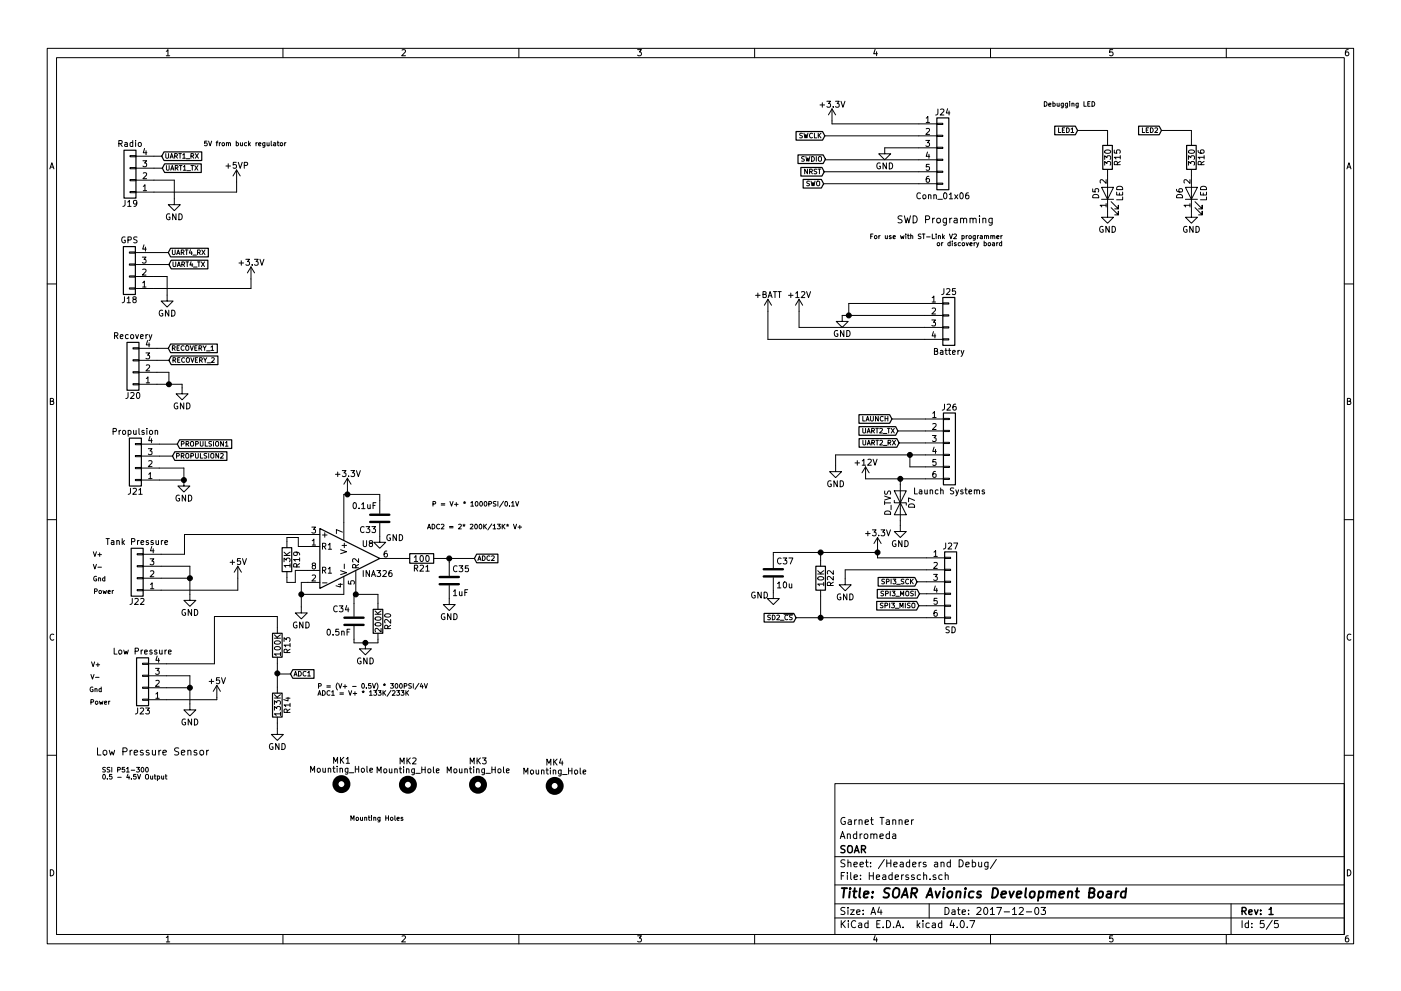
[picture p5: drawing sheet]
EESchema Schematic File Version 2
LIBS:power
LIBS:device
LIBS:switches
LIBS:relays
LIBS:motors
LIBS:transistors
LIBS:conn
LIBS:linear
LIBS:regul
LIBS:74xx
LIBS:cmos4000
LIBS:adc-dac
LIBS:memory
LIBS:xilinx
LIBS:microcontrollers
LIBS:dsp
LIBS:microchip
LIBS:analog_switches
LIBS:motorola
LIBS:texas
LIBS:intel
LIBS:audio
LIBS:interface
LIBS:digital-audio
LIBS:philips
LIBS:display
LIBS:cypress
LIBS:siliconi
LIBS:opto
LIBS:atmel
LIBS:contrib
LIBS:valves
LIBS:mechanical
LIBS:AndromedaV2-cache
EELAYER 25 0
EELAYER END
$Descr A4 11693 8268
encoding utf-8
Sheet 5 5
Title "SOAR Avionics Development Board"
Date "2017-12-03"
Rev "1"
Comp "SOAR"
Comment1 "Andromeda"
Comment2 "Garnet Tanner"
Comment3 ""
Comment4 ""
$EndDescr
$Comp
L Conn_01x06 J24
U 1 1
P 7870 1225
F 0 "J24" H 7870 1525 50  0000 C CNN
F 1 "Conn_01x06" H 7870 825 50  0000 C CNN
F 2 "Connector_PinHeader_2.54mm:PinHeader_1x06_P2.54mm_Vertical" H 7870 1225 50  0001 C CNN
F 3 "" H 7870 1225 50  0001 C CNN
	1    7870 1225
	1    0    0    -1  
$EndComp
$Comp
L +3.3V #PWR052
U 1 1
P 6945 1000
F 0 "#PWR052" H 6945 850 50  0001 C CNN
F 1 "+3.3V" H 6945 1140 50  0000 C CNN
F 2 "" H 6945 1000 50  0001 C CNN
F 3 "" H 6945 1000 50  0001 C CNN
	1    6945 1000
	1    0    0    -1  
$EndComp
$Comp
L GND #PWR053
U 1 1
P 7385 1225
F 0 "#PWR053" H 7385 975 50  0001 C CNN
F 1 "GND" H 7385 1075 50  0000 C CNN
F 2 "" H 7385 1225 50  0001 C CNN
F 3 "" H 7385 1225 50  0001 C CNN
	1    7385 1225
	1    0    0    -1  
$EndComp
Text Notes 7485 1855 0    59   ~ 0
SWD Programming
Text GLabel 6885 1125 0    39   Input ~ 0
SWCLK
Text GLabel 6890 1320 0    39   Input ~ 0
SWDIO
Text GLabel 6880 1425 0    39   Input ~ 0
NRST
$Comp
L LED D5
U 1 1
P 9245 1605
F 0 "D5" H 9245 1705 50  0000 C CNN
F 1 "LED" H 9245 1505 50  0000 C CNN
F 2 "LED_SMD:LED_0805_2012Metric" H 9245 1605 50  0001 C CNN
F 3 "" H 9245 1605 50  0001 C CNN
	1    9245 1605
	0    -1   -1   0   
$EndComp
$Comp
L GND #PWR054
U 1 1
P 9245 1755
F 0 "#PWR054" H 9245 1505 50  0001 C CNN
F 1 "GND" H 9245 1605 50  0000 C CNN
F 2 "" H 9245 1755 50  0001 C CNN
F 3 "" H 9245 1755 50  0001 C CNN
	1    9245 1755
	1    0    0    -1  
$EndComp
$Comp
L R R15
U 1 1
P 9245 1305
F 0 "R15" V 9325 1305 50  0000 C CNN
F 1 "330" V 9245 1305 50  0000 C CNN
F 2 "Resistors_SMD:R_0603" V 9175 1305 50  0001 C CNN
F 3 "" H 9245 1305 50  0001 C CNN
	1    9245 1305
	1    0    0    -1  
$EndComp
Text GLabel 8995 1080 0    39   Input ~ 0
LED1
Text Notes 8370 2045 2    39   ~ 0
For use with ST-Link V2 programmer\nor discovery board\n
Text Notes 9145 880  2    39   ~ 0
Debugging LED
Text Notes 2920 6845 0    39   ~ 0
Mounting Holes
$Comp
L LED D6
U 1 1
P 9945 1605
F 0 "D6" H 9945 1705 50  0000 C CNN
F 1 "LED" H 9945 1505 50  0000 C CNN
F 2 "LED_SMD:LED_0805_2012Metric" H 9945 1605 50  0001 C CNN
F 3 "" H 9945 1605 50  0001 C CNN
	1    9945 1605
	0    -1   -1   0   
$EndComp
$Comp
L GND #PWR055
U 1 1
P 9945 1755
F 0 "#PWR055" H 9945 1505 50  0001 C CNN
F 1 "GND" H 9945 1605 50  0000 C CNN
F 2 "" H 9945 1755 50  0001 C CNN
F 3 "" H 9945 1755 50  0001 C CNN
	1    9945 1755
	1    0    0    -1  
$EndComp
$Comp
L R R16
U 1 1
P 9945 1305
F 0 "R16" V 10025 1305 50  0000 C CNN
F 1 "330" V 9945 1305 50  0000 C CNN
F 2 "Resistors_SMD:R_0603" V 9875 1305 50  0001 C CNN
F 3 "" H 9945 1305 50  0001 C CNN
	1    9945 1305
	1    0    0    -1  
$EndComp
Text GLabel 9695 1080 0    39   Input ~ 0
LED2
$Comp
L Conn_01x04 J19
U 1 1
P 1085 1495
F 0 "J19" H 1085 1695 50  0000 C CNN
F 1 "Radio" H 1085 1195 50  0000 C CNN
F 2 "SOAR_Kicad_Library:Molex_Micro-Fit_3.0_43045-0400_2x02_P3.00mm_Horizontal" H 1085 1495 50  0001 C CNN
F 3 "" H 1085 1495 50  0001 C CNN
	1    1085 1495
	-1   0    0    1   
$EndComp
$Comp
L Conn_01x04 J18
U 1 1
P 1080 2300
F 0 "J18" H 1080 2500 50  0000 C CNN
F 1 "GPS" H 1080 2000 50  0000 C CNN
F 2 "SOAR_Kicad_Library:Molex_Micro-Fit_3.0_43045-0400_2x02_P3.00mm_Horizontal" H 1080 2300 50  0001 C CNN
F 3 "" H 1080 2300 50  0001 C CNN
	1    1080 2300
	-1   0    0    1   
$EndComp
$Comp
L Conn_01x04 J20
U 1 1
P 1110 3100
F 0 "J20" H 1110 3300 50  0000 C CNN
F 1 "Recovery" H 1110 2800 50  0000 C CNN
F 2 "SOAR_Kicad_Library:Molex_Micro-Fit_3.0_43045-0400_2x02_P3.00mm_Horizontal" H 1110 3100 50  0001 C CNN
F 3 "" H 1110 3100 50  0001 C CNN
	1    1110 3100
	-1   0    0    1   
$EndComp
$Comp
L Conn_01x04 J21
U 1 1
P 1130 3900
F 0 "J21" H 1130 4100 50  0000 C CNN
F 1 "Propulsion" H 1130 3600 50  0000 C CNN
F 2 "SOAR_Kicad_Library:Molex_Micro-Fit_3.0_43045-0400_2x02_P3.00mm_Horizontal" H 1130 3900 50  0001 C CNN
F 3 "" H 1130 3900 50  0001 C CNN
	1    1130 3900
	-1   0    0    1   
$EndComp
$Comp
L Conn_01x04 J22
U 1 1
P 1145 4820
F 0 "J22" H 1145 5020 50  0000 C CNN
F 1 "Tank Pressure" H 1145 4520 50  0000 C CNN
F 2 "SOAR_Kicad_Library:Molex_Micro-Fit_3.0_43045-0400_2x02_P3.00mm_Horizontal" H 1145 4820 50  0001 C CNN
F 3 "" H 1145 4820 50  0001 C CNN
	1    1145 4820
	-1   0    0    1   
$EndComp
$Comp
L Conn_01x04 J23
U 1 1
P 1190 5735
F 0 "J23" H 1190 5935 50  0000 C CNN
F 1 "Low Pressure" H 1190 5435 50  0000 C CNN
F 2 "SOAR_Kicad_Library:Molex_Micro-Fit_3.0_43045-0400_2x02_P3.00mm_Horizontal" H 1190 5735 50  0001 C CNN
F 3 "" H 1190 5735 50  0001 C CNN
	1    1190 5735
	-1   0    0    1   
$EndComp
Text Notes 800  6300 0    60   ~ 0
Low Pressure Sensor
$Comp
L Conn_01x06 J27
U 1 1
P 7935 4850
F 0 "J27" H 7935 5150 50  0000 C CNN
F 1 "SD" H 7935 4450 50  0000 C CNN
F 2 "SOAR_Kicad_Library:Molex_Micro-Fit_3.0_43045-0600_2x03_P3.00mm_Horizontal" H 7935 4850 50  0001 C CNN
F 3 "" H 7935 4850 50  0001 C CNN
	1    7935 4850
	1    0    0    -1  
$EndComp
$Comp
L Conn_01x04 J25
U 1 1
P 7920 2625
F 0 "J25" H 7920 2825 50  0000 C CNN
F 1 "Battery" H 7920 2325 50  0000 C CNN
F 2 "SOAR_Kicad_Library:Molex_Micro-Fit_3.0_43045-0400_2x02_P3.00mm_Horizontal" H 7920 2625 50  0001 C CNN
F 3 "" H 7920 2625 50  0001 C CNN
	1    7920 2625
	1    0    0    -1  
$EndComp
Text GLabel 6875 1525 0    39   Input ~ 0
SWO
$Comp
L GND #PWR056
U 1 1
P 7030 2625
F 0 "#PWR056" H 7030 2375 50  0001 C CNN
F 1 "GND" H 7030 2475 50  0000 C CNN
F 2 "" H 7030 2625 50  0001 C CNN
F 3 "" H 7030 2625 50  0001 C CNN
	1    7030 2625
	1    0    0    -1  
$EndComp
$Comp
L +12V #PWR057
U 1 1
P 6670 2590
F 0 "#PWR057" H 6670 2440 50  0001 C CNN
F 1 "+12V" H 6670 2730 50  0000 C CNN
F 2 "" H 6670 2590 50  0001 C CNN
F 3 "" H 6670 2590 50  0001 C CNN
	1    6670 2590
	1    0    0    -1  
$EndComp
$Comp
L +BATT #PWR058
U 1 1
P 6410 2590
F 0 "#PWR058" H 6410 2440 50  0001 C CNN
F 1 "+BATT" H 6410 2730 50  0000 C CNN
F 2 "" H 6410 2590 50  0001 C CNN
F 3 "" H 6410 2590 50  0001 C CNN
	1    6410 2590
	1    0    0    -1  
$EndComp
Text Notes 780  4950 0    39   ~ 0
Power
Text Notes 775  4845 0    39   ~ 0
Gnd\n
Text Notes 775  4640 0    39   ~ 0
V+
Text Notes 775  4745 0    39   ~ 0
V-
Text Notes 750  5875 0    39   ~ 0
Power
Text Notes 745  5770 0    39   ~ 0
Gnd\n
Text Notes 760  5560 0    39   ~ 0
V+
Text Notes 755  5665 0    39   ~ 0
V-
$Comp
L +12V #PWR059
U 1 1
P 7225 3990
F 0 "#PWR059" H 7225 3840 50  0001 C CNN
F 1 "+12V" H 7225 4130 50  0000 C CNN
F 2 "" H 7225 3990 50  0001 C CNN
F 3 "" H 7225 3990 50  0001 C CNN
	1    7225 3990
	1    0    0    -1  
$EndComp
$Comp
L GND #PWR060
U 1 1
P 6975 3880
F 0 "#PWR060" H 6975 3630 50  0001 C CNN
F 1 "GND" H 6975 3730 50  0000 C CNN
F 2 "" H 6975 3880 50  0001 C CNN
F 3 "" H 6975 3880 50  0001 C CNN
	1    6975 3880
	1    0    0    -1  
$EndComp
$Comp
L +5V #PWR061
U 1 1
P 1985 4820
F 0 "#PWR061" H 1985 4670 50  0001 C CNN
F 1 "+5V" H 1985 4960 50  0000 C CNN
F 2 "" H 1985 4820 50  0001 C CNN
F 3 "" H 1985 4820 50  0001 C CNN
	1    1985 4820
	1    0    0    -1  
$EndComp
$Comp
L +5V #PWR062
U 1 1
P 1810 5815
F 0 "#PWR062" H 1810 5665 50  0001 C CNN
F 1 "+5V" H 1810 5955 50  0000 C CNN
F 2 "" H 1810 5815 50  0001 C CNN
F 3 "" H 1810 5815 50  0001 C CNN
	1    1810 5815
	1    0    0    -1  
$EndComp
$Comp
L +3.3V #PWR063
U 1 1
P 2095 2320
F 0 "#PWR063" H 2095 2170 50  0001 C CNN
F 1 "+3.3V" H 2095 2460 50  0000 C CNN
F 2 "" H 2095 2320 50  0001 C CNN
F 3 "" H 2095 2320 50  0001 C CNN
	1    2095 2320
	1    0    0    -1  
$EndComp
$Comp
L +5VP #PWR064
U 1 1
P 1975 1510
F 0 "#PWR064" H 1975 1360 50  0001 C CNN
F 1 "+5VP" H 1975 1650 50  0000 C CNN
F 2 "" H 1975 1510 50  0001 C CNN
F 3 "" H 1975 1510 50  0001 C CNN
	1    1975 1510
	1    0    0    -1  
$EndComp
Text GLabel 1355 1395 2    39   Input ~ 0
UART1_TX
Text GLabel 1350 1295 2    39   Input ~ 0
UART1_RX
Text Notes 1700 1210 0    39   ~ 0
5V from buck regulator
$Comp
L GND #PWR065
U 1 1
P 1455 1650
F 0 "#PWR065" H 1455 1400 50  0001 C CNN
F 1 "GND" H 1455 1500 50  0000 C CNN
F 2 "" H 1455 1650 50  0001 C CNN
F 3 "" H 1455 1650 50  0001 C CNN
	1    1455 1650
	1    0    0    -1  
$EndComp
Text GLabel 1405 2100 2    39   Input ~ 0
UART4_RX
Text GLabel 1410 2200 2    39   Input ~ 0
UART4_TX
$Comp
L GND #PWR066
U 1 1
P 1395 2455
F 0 "#PWR066" H 1395 2205 50  0001 C CNN
F 1 "GND" H 1395 2305 50  0000 C CNN
F 2 "" H 1395 2455 50  0001 C CNN
F 3 "" H 1395 2455 50  0001 C CNN
	1    1395 2455
	1    0    0    -1  
$EndComp
Text GLabel 7495 3590 0    39   Input ~ 0
UART2_TX
Text GLabel 7505 3690 0    39   Input ~ 0
UART2_RX
Text GLabel 7445 3490 0    39   Input ~ 0
LAUNCH
$Comp
L Conn_01x06 J26
U 1 1
P 7925 3690
F 0 "J26" H 7925 3990 50  0000 C CNN
F 1 "Launch Systems" H 7925 3290 50  0000 C CNN
F 2 "SOAR_Kicad_Library:Molex_Micro-Fit_3.0_43045-0600_2x03_P3.00mm_Horizontal" H 7925 3690 50  0001 C CNN
F 3 "" H 7925 3690 50  0001 C CNN
	1    7925 3690
	1    0    0    -1  
$EndComp
$Comp
L +3.3V #PWR067
U 1 1
P 7325 4580
F 0 "#PWR067" H 7325 4430 50  0001 C CNN
F 1 "+3.3V" H 7325 4720 50  0000 C CNN
F 2 "" H 7325 4580 50  0001 C CNN
F 3 "" H 7325 4580 50  0001 C CNN
	1    7325 4580
	1    0    0    -1  
$EndComp
$Comp
L GND #PWR068
U 1 1
P 7055 4825
F 0 "#PWR068" H 7055 4575 50  0001 C CNN
F 1 "GND" H 7055 4675 50  0000 C CNN
F 2 "" H 7055 4825 50  0001 C CNN
F 3 "" H 7055 4825 50  0001 C CNN
	1    7055 4825
	1    0    0    -1  
$EndComp
Text GLabel 7655 4850 0    39   Input ~ 0
SPI3_SCK
Text GLabel 7675 4950 0    39   Input ~ 0
SPI3_MOSI
Text GLabel 7670 5050 0    39   Input ~ 0
SPI3_MISO
Text GLabel 6645 5150 0    39   Input ~ 0
SD2_~CS
Text GLabel 1405 2900 2    39   Input ~ 0
RECOVERY_1
Text GLabel 1410 3000 2    39   Input ~ 0
RECOVERY_2
$Comp
L GND #PWR069
U 1 1
P 1520 3230
F 0 "#PWR069" H 1520 2980 50  0001 C CNN
F 1 "GND" H 1520 3080 50  0000 C CNN
F 2 "" H 1520 3230 50  0001 C CNN
F 3 "" H 1520 3230 50  0001 C CNN
	1    1520 3230
	1    0    0    -1  
$EndComp
$Comp
L R R14
U 1 1
P 2315 5880
F 0 "R14" V 2395 5880 50  0000 C CNN
F 1 "133K" V 2315 5880 50  0000 C CNN
F 2 "Resistors_SMD:R_0603" V 2245 5880 50  0001 C CNN
F 3 "" H 2315 5880 50  0001 C CNN
	1    2315 5880
	1    0    0    -1  
$EndComp
$Comp
L R R13
U 1 1
P 2315 5380
F 0 "R13" V 2395 5380 50  0000 C CNN
F 1 "100K" V 2315 5380 50  0000 C CNN
F 2 "Resistors_SMD:R_0603" V 2245 5380 50  0001 C CNN
F 3 "" H 2315 5380 50  0001 C CNN
	1    2315 5380
	1    0    0    -1  
$EndComp
Text GLabel 2425 5620 2    39   Input ~ 0
ADC1
$Comp
L GND #PWR070
U 1 1
P 1585 5870
F 0 "#PWR070" H 1585 5620 50  0001 C CNN
F 1 "GND" H 1585 5720 50  0000 C CNN
F 2 "" H 1585 5870 50  0001 C CNN
F 3 "" H 1585 5870 50  0001 C CNN
	1    1585 5870
	1    0    0    -1  
$EndComp
$Comp
L GND #PWR071
U 1 1
P 2315 6075
F 0 "#PWR071" H 2315 5825 50  0001 C CNN
F 1 "GND" H 2315 5925 50  0000 C CNN
F 2 "" H 2315 6075 50  0001 C CNN
F 3 "" H 2315 6075 50  0001 C CNN
	1    2315 6075
	1    0    0    -1  
$EndComp
Text GLabel 1480 3700 2    39   Input ~ 0
PROPULSION1
Text GLabel 1440 3800 2    39   Input ~ 0
PROPULSION2
$Comp
L GND #PWR072
U 1 1
P 1535 4000
F 0 "#PWR072" H 1535 3750 50  0001 C CNN
F 1 "GND" H 1535 3850 50  0000 C CNN
F 2 "" H 1535 4000 50  0001 C CNN
F 3 "" H 1535 4000 50  0001 C CNN
	1    1535 4000
	1    0    0    -1  
$EndComp
$Comp
L R R19
U 1 1
P 2395 4665
F 0 "R19" V 2475 4665 50  0000 C CNN
F 1 "13K" V 2395 4665 50  0000 C CNN
F 2 "Resistors_SMD:R_0603" V 2325 4665 50  0001 C CNN
F 3 "" H 2395 4665 50  0001 C CNN
	1    2395 4665
	1    0    0    -1  
$EndComp
$Comp
L C C33
U 1 1
P 3170 4320
F 0 "C33" H 3195 4420 50  0000 L CNN
F 1 "0.1uF" H 3195 4220 50  0000 L CNN
F 2 "Capacitors_SMD:C_0603" H 3208 4170 50  0001 C CNN
F 3 "" H 3170 4320 50  0001 C CNN
	1    3170 4320
	-1   0    0    1   
$EndComp
$Comp
L GND #PWR073
U 1 1
P 3170 4470
F 0 "#PWR073" H 3170 4220 50  0001 C CNN
F 1 "GND" H 3295 4460 50  0000 C CNN
F 2 "" H 3170 4470 50  0001 C CNN
F 3 "" H 3170 4470 50  0001 C CNN
	1    3170 4470
	1    0    0    -1  
$EndComp
$Comp
L R R21
U 1 1
P 3520 4655
F 0 "R21" V 3600 4655 50  0000 C CNN
F 1 "100" V 3520 4655 50  0000 C CNN
F 2 "Resistors_SMD:R_0603" V 3450 4655 50  0001 C CNN
F 3 "" H 3520 4655 50  0001 C CNN
	1    3520 4655
	0    1    1    0   
$EndComp
$Comp
L C C35
U 1 1
P 3750 4840
F 0 "C35" H 3775 4940 50  0000 L CNN
F 1 "1uF" H 3775 4740 50  0000 L CNN
F 2 "Capacitors_SMD:C_0603" H 3788 4690 50  0001 C CNN
F 3 "" H 3750 4840 50  0001 C CNN
	1    3750 4840
	1    0    0    -1  
$EndComp
$Comp
L GND #PWR074
U 1 1
P 3750 4990
F 0 "#PWR074" H 3750 4740 50  0001 C CNN
F 1 "GND" H 3750 4840 50  0000 C CNN
F 2 "" H 3750 4990 50  0001 C CNN
F 3 "" H 3750 4990 50  0001 C CNN
	1    3750 4990
	1    0    0    -1  
$EndComp
$Comp
L GND #PWR075
U 1 1
P 3050 5360
F 0 "#PWR075" H 3050 5110 50  0001 C CNN
F 1 "GND" H 3050 5210 50  0000 C CNN
F 2 "" H 3050 5360 50  0001 C CNN
F 3 "" H 3050 5360 50  0001 C CNN
	1    3050 5360
	1    0    0    -1  
$EndComp
$Comp
L +3.3V #PWR076
U 1 1
P 2900 4085
F 0 "#PWR076" H 2900 3935 50  0001 C CNN
F 1 "+3.3V" H 2900 4225 50  0000 C CNN
F 2 "" H 2900 4085 50  0001 C CNN
F 3 "" H 2900 4085 50  0001 C CNN
	1    2900 4085
	1    0    0    -1  
$EndComp
Text GLabel 3960 4655 2    39   Input ~ 0
ADC2
$Comp
L GND #PWR077
U 1 1
P 2515 5060
F 0 "#PWR077" H 2515 4810 50  0001 C CNN
F 1 "GND" H 2515 4910 50  0000 C CNN
F 2 "" H 2515 5060 50  0001 C CNN
F 3 "" H 2515 5060 50  0001 C CNN
	1    2515 5060
	1    0    0    -1  
$EndComp
$Comp
L GND #PWR078
U 1 1
P 1585 4955
F 0 "#PWR078" H 1585 4705 50  0001 C CNN
F 1 "GND" H 1585 4805 50  0000 C CNN
F 2 "" H 1585 4955 50  0001 C CNN
F 3 "" H 1585 4955 50  0001 C CNN
	1    1585 4955
	1    0    0    -1  
$EndComp
Connection ~ 1585 4820
Wire Wire Line
	1345 4820 1585 4820
Wire Wire Line
	1585 4720 1585 4955
Wire Wire Line
	1345 4720 1585 4720
Wire Wire Line
	1540 4620 1345 4620
Wire Wire Line
	1540 4455 1540 4620
Wire Wire Line
	2570 4455 1540 4455
Wire Wire Line
	2515 4855 2515 5060
Wire Wire Line
	2570 4855 2515 4855
Connection ~ 3750 4655
Connection ~ 2900 4120
Wire Wire Line
	2900 4120 2900 4085
Wire Wire Line
	3750 4655 3750 4690
Wire Wire Line
	3670 4655 3960 4655
Wire Wire Line
	3270 4655 3370 4655
Wire Wire Line
	3170 4120 3170 4170
Wire Wire Line
	2870 4120 3170 4120
Wire Wire Line
	2870 4355 2870 4120
Wire Wire Line
	2395 4855 2395 4815
Wire Wire Line
	2465 4855 2395 4855
Wire Wire Line
	2465 4755 2465 4855
Wire Wire Line
	2570 4755 2465 4755
Wire Wire Line
	2395 4480 2395 4515
Wire Wire Line
	2490 4480 2395 4480
Wire Wire Line
	2490 4555 2490 4480
Wire Wire Line
	2570 4555 2490 4555
Wire Wire Line
	1345 4920 1985 4920
Connection ~ 1535 4000
Wire Wire Line
	1535 4000 1330 4000
Wire Wire Line
	1535 3900 1535 4000
Wire Wire Line
	1330 3900 1535 3900
Wire Wire Line
	1330 3700 1480 3700
Wire Wire Line
	1330 3800 1440 3800
Wire Wire Line
	2315 6030 2315 6075
Connection ~ 1585 5735
Wire Wire Line
	1390 5735 1585 5735
Wire Wire Line
	1585 5635 1585 5870
Wire Wire Line
	1390 5635 1585 5635
Wire Wire Line
	2315 5140 2315 5230
Wire Wire Line
	1790 5140 2315 5140
Wire Wire Line
	1790 5535 1790 5140
Wire Wire Line
	1390 5535 1790 5535
Connection ~ 2315 5615
Wire Wire Line
	2315 5530 2315 5620
Wire Wire Line
	2315 5620 2425 5620
Wire Wire Line
	2315 5615 2315 5730
Connection ~ 1410 3200
Wire Wire Line
	1410 3100 1410 3200
Wire Wire Line
	1520 3200 1520 3230
Wire Wire Line
	1310 3200 1520 3200
Wire Wire Line
	1410 3100 1310 3100
Wire Wire Line
	1410 3000 1310 3000
Wire Wire Line
	1405 2900 1310 2900
Wire Wire Line
	7055 4750 7055 4825
Wire Wire Line
	7735 4750 7055 4750
Wire Wire Line
	7325 4580 7325 4650
Wire Wire Line
	7325 4650 7735 4650
Wire Wire Line
	6645 5150 7735 5150
Wire Wire Line
	7735 5050 7670 5050
Wire Wire Line
	7735 4850 7655 4850
Wire Wire Line
	7735 4950 7675 4950
Wire Wire Line
	7445 3490 7725 3490
Wire Wire Line
	7725 3690 7505 3690
Wire Wire Line
	7495 3590 7725 3590
Wire Wire Line
	1395 2300 1395 2455
Wire Wire Line
	1280 2300 1395 2300
Wire Wire Line
	1280 2200 1410 2200
Wire Wire Line
	1280 2100 1405 2100
Wire Wire Line
	1455 1495 1455 1650
Wire Wire Line
	1285 1495 1455 1495
Wire Wire Line
	1285 1395 1355 1395
Wire Wire Line
	1285 1295 1350 1295
Wire Wire Line
	1975 1595 1975 1510
Wire Wire Line
	1285 1595 1975 1595
Wire Wire Line
	2095 2400 2095 2320
Wire Wire Line
	1280 2400 2095 2400
Wire Wire Line
	1810 5835 1810 5815
Wire Wire Line
	1390 5835 1810 5835
Wire Wire Line
	1985 4920 1985 4820
Connection ~ 7595 3790
Wire Wire Line
	7595 3890 7595 3790
Wire Wire Line
	6975 3790 6975 3880
Wire Wire Line
	6975 3790 7725 3790
Wire Wire Line
	7725 3990 7225 3990
Wire Wire Line
	6410 2825 6410 2590
Wire Wire Line
	6410 2825 7720 2825
Wire Wire Line
	6670 2725 6670 2590
Wire Wire Line
	7720 2725 6670 2725
Connection ~ 7085 2625
Wire Wire Line
	7085 2525 7085 2625
Wire Wire Line
	7720 2525 7085 2525
Wire Wire Line
	7030 2625 7720 2625
Wire Wire Line
	6875 1525 7670 1525
Wire Wire Line
	6945 1025 6945 1000
Wire Wire Line
	7670 1025 6945 1025
Wire Wire Line
	6890 1325 6890 1320
Wire Wire Line
	6890 1325 7670 1325
Wire Wire Line
	9695 1080 9945 1080
Wire Wire Line
	9945 1080 9945 1155
Wire Wire Line
	7385 1225 7670 1225
Wire Wire Line
	6885 1125 7670 1125
Wire Wire Line
	6880 1425 7670 1425
Wire Wire Line
	8995 1080 9245 1080
Wire Wire Line
	9245 1080 9245 1155
$Comp
L C C34
U 1 1
P 2955 5180
F 0 "C34" H 2775 5285 50  0000 L CNN
F 1 "0.5nF" H 2720 5090 50  0000 L CNN
F 2 "Capacitors_SMD:C_0603" H 2993 5030 50  0001 C CNN
F 3 "" H 2955 5180 50  0001 C CNN
	1    2955 5180
	1    0    0    -1  
$EndComp
Wire Wire Line
	7725 3890 7595 3890
$Comp
L Mounting_Hole MK1
U 1 1
P 2850 6540
F 0 "MK1" H 2850 6740 50  0000 C CNN
F 1 "Mounting_Hole" H 2850 6665 50  0000 C CNN
F 2 "Mounting_Holes:MountingHole_3.2mm_M3" H 2850 6540 50  0001 C CNN
F 3 "" H 2850 6540 50  0001 C CNN
	1    2850 6540
	1    0    0    -1  
$EndComp
$Comp
L Mounting_Hole MK2
U 1 1
P 3405 6545
F 0 "MK2" H 3405 6745 50  0000 C CNN
F 1 "Mounting_Hole" H 3405 6670 50  0000 C CNN
F 2 "Mounting_Holes:MountingHole_3.2mm_M3" H 3405 6545 50  0001 C CNN
F 3 "" H 3405 6545 50  0001 C CNN
	1    3405 6545
	1    0    0    -1  
$EndComp
$Comp
L Mounting_Hole MK3
U 1 1
P 3990 6545
F 0 "MK3" H 3990 6745 50  0000 C CNN
F 1 "Mounting_Hole" H 3990 6670 50  0000 C CNN
F 2 "Mounting_Holes:MountingHole_3.2mm_M3" H 3990 6545 50  0001 C CNN
F 3 "" H 3990 6545 50  0001 C CNN
	1    3990 6545
	1    0    0    -1  
$EndComp
$Comp
L Mounting_Hole MK4
U 1 1
P 4630 6555
F 0 "MK4" H 4630 6755 50  0000 C CNN
F 1 "Mounting_Hole" H 4630 6680 50  0000 C CNN
F 2 "Mounting_Holes:MountingHole_3.2mm_M3" H 4630 6555 50  0001 C CNN
F 3 "" H 4630 6555 50  0001 C CNN
	1    4630 6555
	1    0    0    -1  
$EndComp
$Comp
L R R20
U 1 1
P 3155 5180
F 0 "R20" V 3235 5180 50  0000 C CNN
F 1 "200K" V 3155 5180 50  0000 C CNN
F 2 "Resistors_SMD:R_0603" V 3085 5180 50  0001 C CNN
F 3 "" H 3155 5180 50  0001 C CNN
	1    3155 5180
	1    0    0    -1  
$EndComp
$Comp
L INA326 U8
U 1 1
P 2870 4655
F 0 "U8" H 3020 4780 50  0000 L CNN
F 1 "INA326" H 3020 4530 50  0000 L CNN
F 2 "Housings_SSOP:MSOP-8_3x3mm_Pitch0.65mm" H 2870 4655 50  0001 L CNN
F 3 "" H 2970 4655 50  0001 C CNN
	1    2870 4655
	1    0    0    -1  
$EndComp
Wire Wire Line
	2955 4955 3155 4955
Wire Wire Line
	2955 4955 2955 5030
Wire Wire Line
	3155 4955 3155 5030
Connection ~ 2970 4955
Wire Wire Line
	2955 5330 2955 5360
Wire Wire Line
	2955 5360 3155 5360
Wire Wire Line
	3155 5360 3155 5330
Connection ~ 3050 5360
Text Notes 850  6500 0    39   ~ 0
SSI P51-300\n0.5 - 4.5V Output
Text Notes 2650 5800 0    39   ~ 0
P = (V+ - 0.5V) * 300PSI/4V\nADC1 = V+ * 133K/233K
Wire Wire Line
	2515 4955 2870 4955
Connection ~ 2515 4955
Text Notes 3565 4410 0    39   ~ 0
ADC2 = 2* 200K/13K* V+
Text Notes 3605 4220 0    39   ~ 0
P = V+ * 1000PSI/0.1V
$Comp
L D_TVS D7
U 1 1
P 7515 4190
F 0 "D7" H 7515 4290 50  0000 C CNN
F 1 "D_TVS" H 7515 4090 50  0000 C CNN
F 2 "Diodes_SMD:D_SOD-323" H 7515 4190 50  0001 C CNN
F 3 "" H 7515 4190 50  0001 C CNN
	1    7515 4190
	0    1    1    0   
$EndComp
$Comp
L GND #PWR079
U 1 1
P 7515 4380
F 0 "#PWR079" H 7515 4130 50  0001 C CNN
F 1 "GND" H 7515 4230 50  0000 C CNN
F 2 "" H 7515 4380 50  0001 C CNN
F 3 "" H 7515 4380 50  0001 C CNN
	1    7515 4380
	1    0    0    -1  
$EndComp
$Comp
L R R22
U 1 1
P 6850 4820
F 0 "R22" V 6930 4820 50  0000 C CNN
F 1 "10K" V 6850 4820 50  0000 C CNN
F 2 "Resistors_SMD:R_0603" V 6780 4820 50  0001 C CNN
F 3 "" H 6850 4820 50  0001 C CNN
	1    6850 4820
	1    0    0    -1  
$EndComp
Wire Wire Line
	6850 4970 6850 5150
Connection ~ 6850 5150
Wire Wire Line
	6850 4670 6850 4605
Wire Wire Line
	6455 4605 7325 4605
Connection ~ 7325 4605
$Comp
L C C37
U 1 1
P 6455 4775
F 0 "C37" H 6480 4875 50  0000 L CNN
F 1 "10u" H 6480 4675 50  0000 L CNN
F 2 "Capacitors_SMD:C_0603" H 6493 4625 50  0001 C CNN
F 3 "" H 6455 4775 50  0001 C CNN
	1    6455 4775
	1    0    0    -1  
$EndComp
Wire Wire Line
	6455 4605 6455 4625
Connection ~ 6850 4605
$Comp
L GND #PWR080
U 1 1
P 6455 4940
F 0 "#PWR080" H 6455 4690 50  0001 C CNN
F 1 "GND" H 6340 4920 50  0000 C CNN
F 2 "" H 6455 4940 50  0001 C CNN
F 3 "" H 6455 4940 50  0001 C CNN
	1    6455 4940
	1    0    0    -1  
$EndComp
Wire Wire Line
	6455 4925 6455 4940
Wire Wire Line
	7515 3990 7515 4040
Connection ~ 7515 3990
Wire Wire Line
	7515 4340 7515 4380
$EndSCHEMATC
